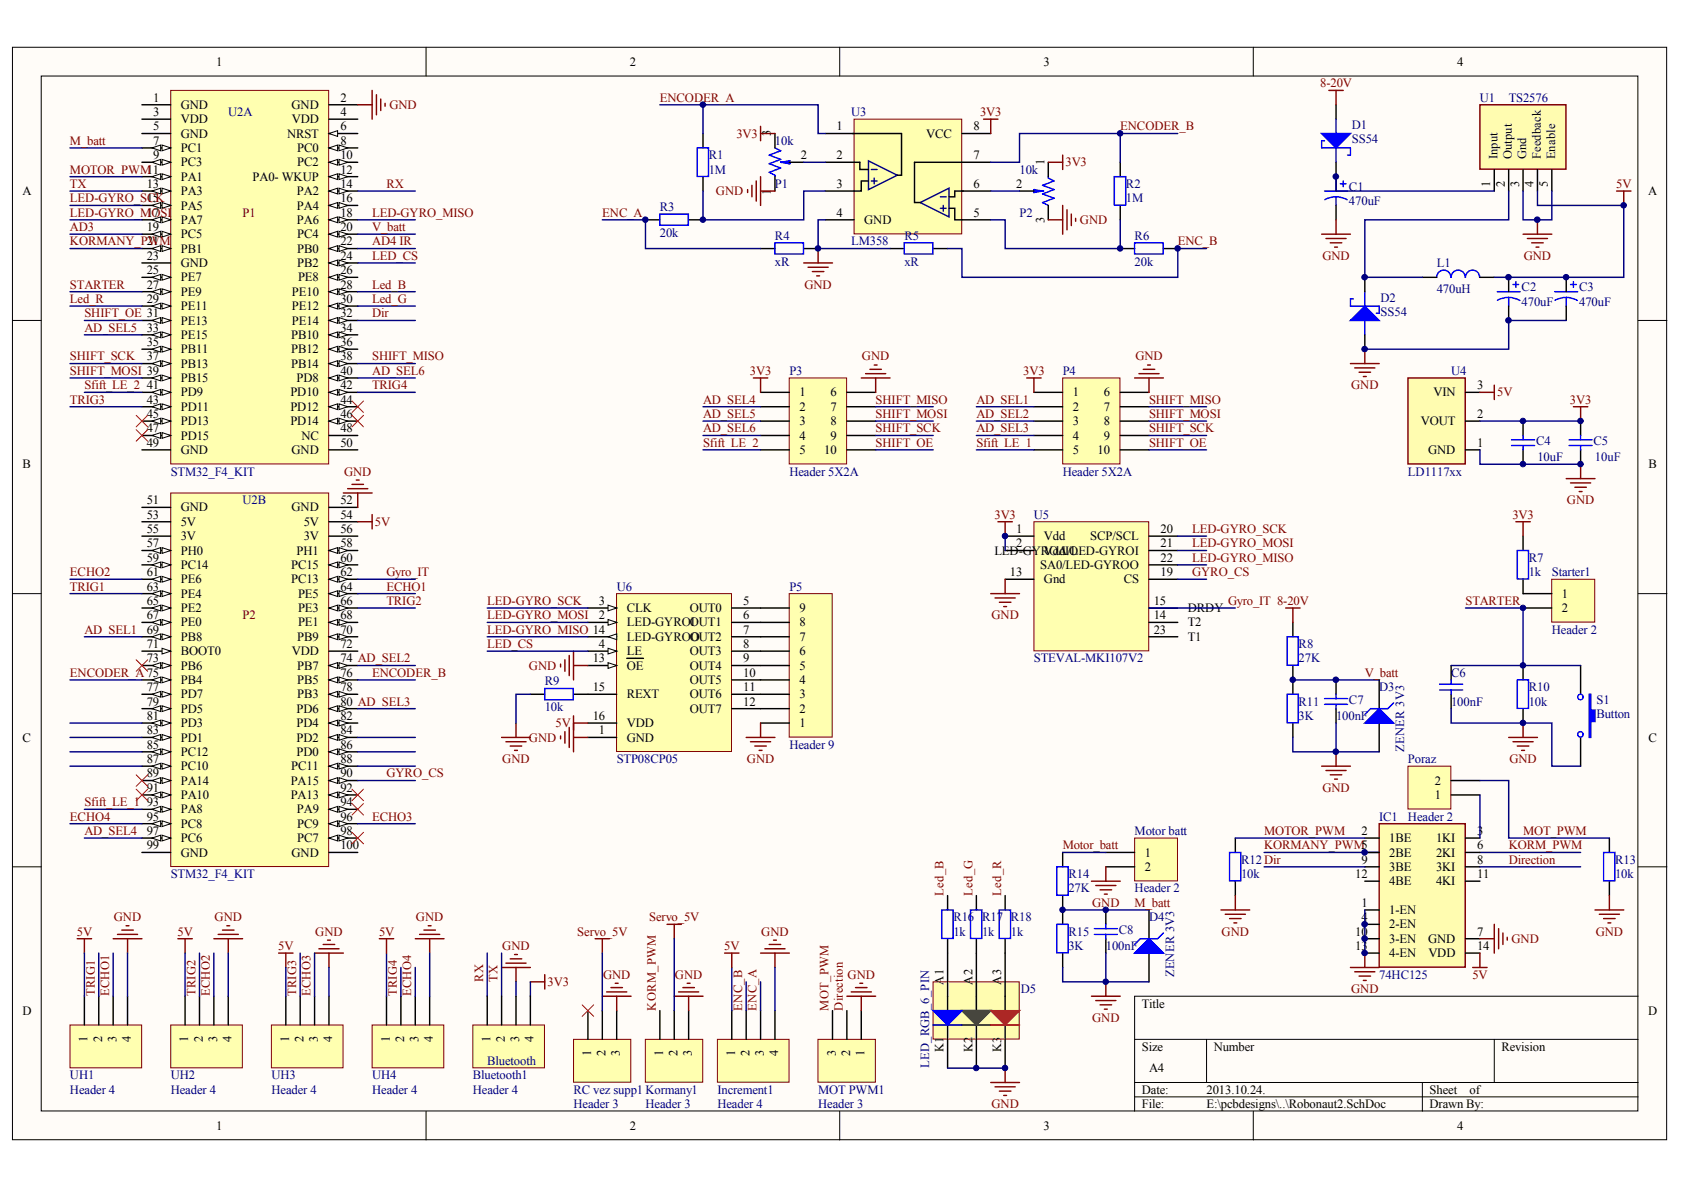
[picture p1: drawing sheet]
# Altium project Robonaut2.PrjPcb
1 sheet, 57 parts. Net scope: global (net labels, ports and power ports of the same name join across sheets).
Board file: Robonaut2.PcbDoc

## Sheet Robonaut2.SchDoc
size A4

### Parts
Bluetooth1  Header 4  [HDR1X4]
C1  470uF  [cap_10x12]
C2  470uF  [cap_10x12]
C3  470uF  [cap_10x12]
C4  10uF  [FP_0603_CAP_080]
C5  10uF  [FP_0603_CAP_080]
C6  100nF  [FP_0805_CAP_085]
C7  100nF  [FP_0805_CAP_085]
C8  100nF  [FP_0805_CAP_085]
D1  SS54  [FP_SMA DO214AB]
D2  SS54  [FP_SMA DO214AB]
D3  ZENER 3V3  [sod-80]
D4  ZENER 3V3  [sod-80]
D5  LED_RGB_6_PIN  [LED_PLCC-6]
IC1  74HC125  [Gate_SOIC14]
Increment1  Header 4  [HDR1X4]
Kormany1  Header 3  [HDR1X3]
L1  470uH  [SRR1206_T]
MOT_PWM1  Header 3  [HDR1X3]
Motor_batt  Header 2  [HDR1X2]
P1  10k  [Res Trimmer TH]
P2  10k  [Res Trimmer TH]
P3  Header 5X2A  [HDR2X5_CEN]
P4  Header 5X2A  [HDR2X5_CEN]
P5  Header 9  [HDR1X9]
Poraz  Header 2  [HDR1X2]
R1  1M  [FP_0805_RES]
R2  1M  [FP_0805_RES]
R3  20k  [FP_0805_RES]
R4  xR  [FP_0805_RES]
R5  xR  [FP_0805_RES]
R6  20k  [FP_0805_RES]
R7  1k  [FP_0805_RES]
R8  27K  [FP_0805_RES]
R9  10k  [FP_0805_RES]
R10  10k  [FP_0805_RES]
R11  3K  [FP_0805_RES]
R12  10k  [FP_0805_RES]
R13  10k  [FP_0805_RES]
R14  27K  [FP_0805_RES]
R15  3K  [FP_0805_RES]
R16  1k  [FP_0805_RES]
R17  1k  [FP_0805_RES]
R18  1k  [FP_0805_RES]
RC_vez_supp1  Header 3  [HDR1X3]
S1  Button  [BUTTON_6X6 _SMD]
Starter1  Header 2  [HDR1X2]
U1  TS2576  [SUPPLY_TO-263 5]
U2  STM32_F4_KIT  [FP_STM32F4DISC]  (parts A,B of 2)
U3  LM358  [FP_SO8_MS012AA]
U4  LD1117xx  [SUPPLY_SOT223]
U5  STEVAL-MKI107V2  [STEVAL-MKI107V2 DIL24 Adapter]
U6  STP08CP05  [TSSOP16]
UH1  Header 4  [HDR1X4]
UH2  Header 4  [HDR1X4]
UH3  Header 4  [HDR1X4]
UH4  Header 4  [HDR1X4]

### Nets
3V3: Bluetooth1.4 C4.2 C5.2 P1.3 P2.1 P3.1 P4.1 R7.2 U3.8(VCC) U4.2(VOUT) U5.1(Vdd) U5.2(VddIO)
5V: C2.P C3.P IC1.14(VDD) Increment1.1 L1.2 U1.4(Feedback) U2.54(5V) U4.3(VIN) U6.16(VDD) UH1.1 UH2.1 UH3.1 UH4.1
8-20V: D1.A R8.1
GND: Bluetooth1.3 C1.N C2.N C3.N C4.1 C5.1 C6.1 C7.1 C8.1 D2.A D3.A D4.A D5.K1(R) D5.K2(G) D5.K3(B) IC1.1(1-EN) IC1.4(2-EN) IC1.7(GND) IC1.10(3-EN) IC1.13(4-EN) Increment1.4 Kormany1.3 MOT_PWM1.1 Motor_batt.2 P1.1 P2.3 P3.6 P4.6 P5.1 R4.2 R5.1 R9.2 R10.1 R11.2 R12.1 R13.2 R15.2 RC_vez_supp1.3 S1.2 U1.3(Gnd) U1.5(Enable) U2.2(GND) U2.52(GND) U3.4(GND) U4.1(GND) U5.13(Gnd) U6.1(GND) U6.13(~{OE}) UH1.4 UH2.4 UH3.4 UH4.4
Servo_5V: Kormany1.2 RC_vez_supp1.2
AD3: U2.19(PC5)
AD4 IR: U2.22(PB0)
AD_SEL1: P4.2 U2.69(PB8)
AD_SEL2: P4.3 U2.74(PB7)
AD_SEL3: P4.4 U2.80(PD6)
AD_SEL4: P3.2 U2.97(PC6)
AD_SEL5: P3.3 U2.33(PE15)
AD_SEL6: P3.4 U2.40(PD8)
Dir: IC1.9(3BE) U2.32(PE14)
Direction: IC1.8(3KI) MOT_PWM1.2
ECHO1: U2.64(PE5) UH1.3
ECHO2: U2.61(PE6) UH2.3
ECHO3: U2.96(PC9) UH3.3
ECHO4: U2.95(PC8) UH4.3
ENC_A: Increment1.3 R3.1 R4.1
ENC_B: Increment1.2 R5.2 R6.2
ENCODER_A: R1.2 U2.75(PB4) U3.1
ENCODER_B: R2.2 U2.76(PB5) U3.7
GYRO_CS: U2.90(PA15) U5.19(CS)
Gyro_IT: U2.62(PC13) U5.15(DRDY)
KORM_PWM: IC1.6(2KI) Kormany1.1
KORMANY_PWM: IC1.5(2BE) U2.21(PB1)
LED-GYRO_MISO: U2.18(PA6) U5.22(SA0/LED-GYROO) U6.14(LED-GYROO)
LED-GYRO_MOSI: U2.17(PA7) U5.21(LED-GYROA/LED-GYROI) U6.2(LED-GYROI)
LED-GYRO_SCK: U2.15(PA5) U5.20(SCP/SCL) U6.3(CLK)
Led_B: R16.2 U2.28(PE10)
LED_CS: U2.24(PB2) U6.4(LE)
Led_G: R17.2 U2.30(PE12)
Led_R: R18.2 U2.29(PE11)
M_batt: C8.2 D4.K R14.2 R15.1 U2.7(PC1)
MOT_PWM: MOT_PWM1.3 Poraz.2 R13.1
Motor_batt: Motor_batt.1 R14.1
MOTOR_PWM: IC1.2(1BE) R12.2 U2.11(PA1)
RX: Bluetooth1.1 U2.14(PA2)
Sfift_LE_1: P4.5 U2.93(PA8)
Sfift_LE_2: P3.5 U2.41(PD9)
SHIFT_MISO: P3.7 P4.7 U2.38(PB14)
SHIFT_MOSI: P3.8 P4.8 U2.39(PB15)
SHIFT_OE: P3.10 P4.10 U2.31(PE13)
SHIFT_SCK: P3.9 P4.9 U2.37(PB13)
STARTER: C6.2 R10.2 S1.1 Starter1.2 U2.27(PE9)
TRIG1: U2.63(PE4) UH1.2
TRIG2: U2.66(PE3) UH2.2
TRIG3: U2.43(PD11) UH3.2
TRIG4: U2.42(PD10) UH4.2
TX: Bluetooth1.2 U2.13(PA3)
V_batt: C7.2 D3.K R8.2 R11.1 U2.20(PC4)
NetC1_P: C1.P D1.K U1.1(Input)
NetD2_K: D2.K L1.1 U1.2(Output)
NetD5_A1: D5.A1(A) R16.1
NetD5_A2: D5.A2(A) R17.1
NetD5_A3: D5.A3(A) R18.1
NetIC1_3: IC1.3(1KI) Poraz.1
NetP1_2: P1.2(t) U3.2
NetP2_2: P2.2(t) U3.6
NetP5_2: P5.2 U6.12(OUT7)
NetP5_3: P5.3 U6.11(OUT6)
NetP5_4: P5.4 U6.10(OUT5)
NetP5_5: P5.5 U6.9(OUT4)
NetP5_6: P5.6 U6.8(OUT3)
NetP5_7: P5.7 U6.7(OUT2)
NetP5_8: P5.8 U6.6(OUT1)
NetP5_9: P5.9 U6.5(OUT0)
NetR1_1: R1.1 R3.2 U3.3
NetR2_1: R2.1 R6.1 U3.5
NetR7_1: R7.1 Starter1.1
NetR9_1: R9.1 U6.15(REXT)

Not connected (* = marked no-connect by the designer): IC1 11(4KI) 12(4BE); RC_vez_supp1 1*; U2 1(GND) 3(VDD) 4(VDD) 5(GND) 6(NRST) 8(PC0) 9(PC3) 10(PC2) 12(PA0-_WKUP) 16(PA4) 23(GND) 25(PE7) 26(PE8) 34(PB10) 35(PB11) 36(PB12) 44(PD12)* 45(PD13)* 46(PD14)* 47(PD15)* 48(NC) 49(GND) 50(GND) 51(GND) 53(5V) 55(3V) 56(3V) 57(PH0) 58(PH1) 59(PC14) 60(PC15) 65(PE2) 67(PE0) 68(PE1) 70(PB9) 71(BOOT0) 72(VDD) 73(PB6)* 77(PD7) 78(PB3) 79(PD5) 81(PD3) 82(PD4) 83(PD1) 84(PD2) 85(PC12) 86(PD0) 87(PC10) 88(PC11) 89(PA14)* 91(PA10)* 92(PA13)* 94(PA9)* 98(PC7)* 99(GND) 100(GND); U5 14(T2) 23(T1)

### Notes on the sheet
- Bluetooth
